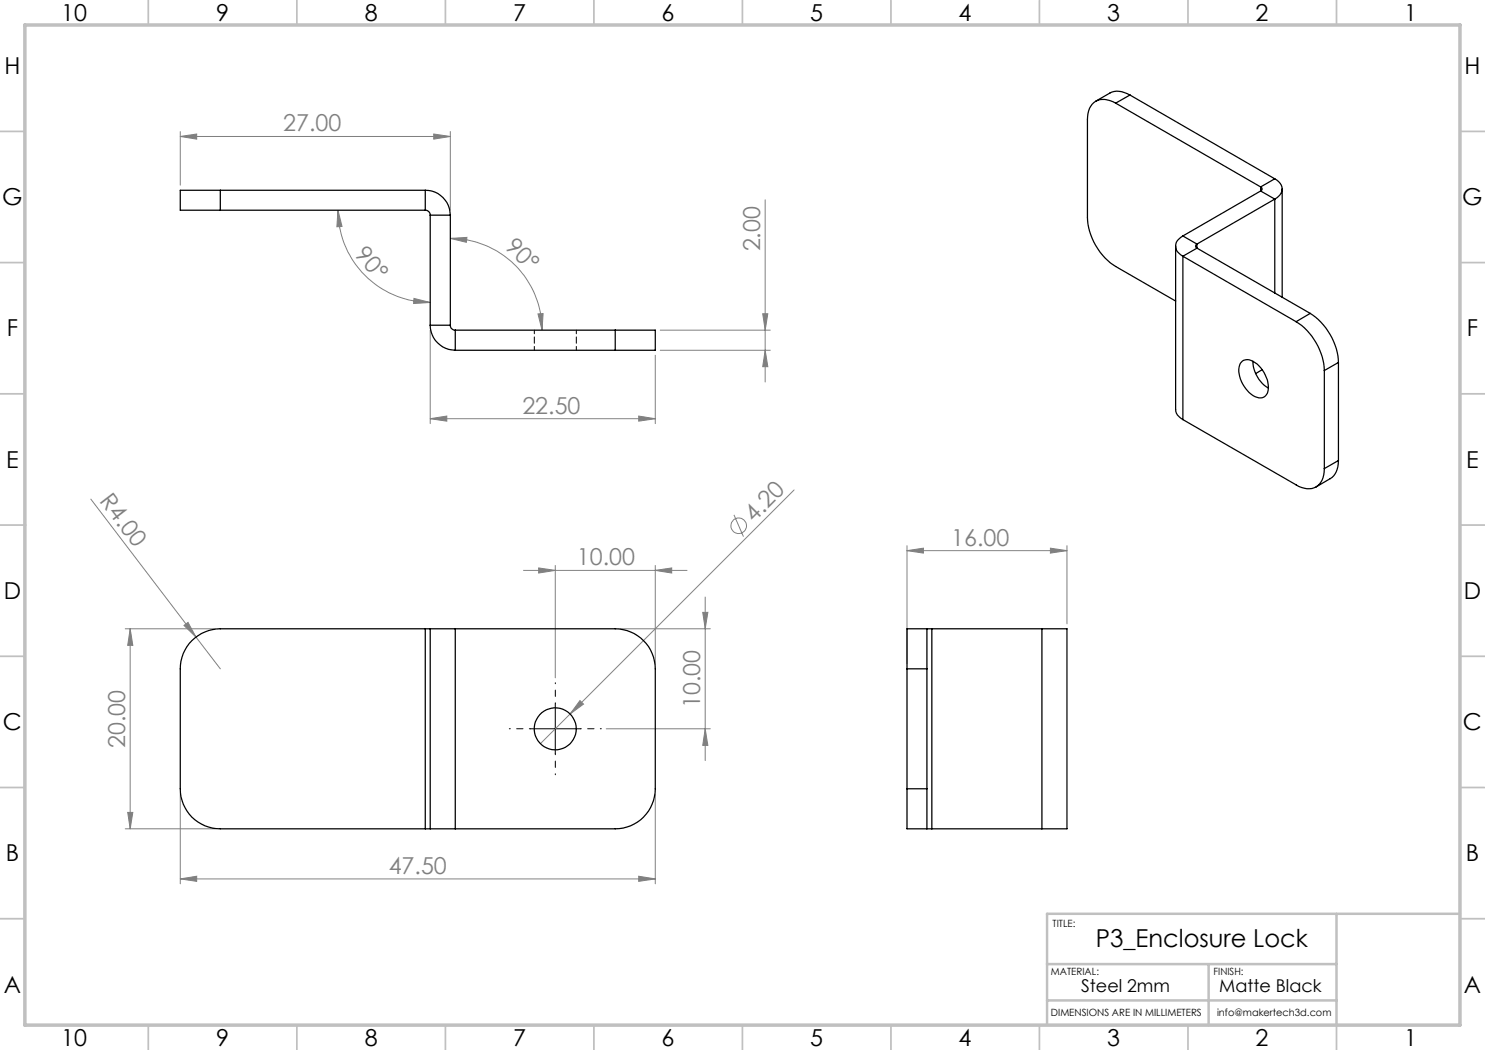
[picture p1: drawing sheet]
<svg xmlns="http://www.w3.org/2000/svg" width="297mm" height="210mm" viewBox="0 0 297 210" stroke-linecap="round" stroke-linejoin="round" font-family="sans-serif">
<g fill="none" stroke="#808080" stroke-width=".2">
<path d="M36.1 27.3l3.2-.5v1zM36.1 26.3v10.7M36.1 27.3h54M86.7 26.8l3.4 .5-3.4 .5zM90.1 26.3v15.7M153 40v36.4M67.6 42l.8 3.3-1 .1zM67.6 42a18.5 18.5 0 0 0 18.4 18.5M82.8 59.7l3.2 .8-3.3 .2zM90.1 47.7l3.3-.2-.1 1zM90.1 47.7a18.4 18.4 0 0 1 18.3 18.3M86 66v18.7"/>
<path d="M107.6 62.8l1-.1-.2 3.3zM131.1 71v13.7M132 66h22.1M132 70.1h22.1M152.5 62.8h1.1l-.6 3.2zM153 70.1l.6 3.2h-1.1zM18.2 99.8l21 27.6M86 83.7l3.4-.5v1zM86 83.7h45.1M127.7 83.2l3.4 .5-3.4 .5zM158.8 98l-50.7 50.7M104.7 114.1h32.7"/>
<path d="M107.7 113.6l3.4 .5-3.4 .5zM111.1 113.1v22.5M131.1 114.1l3.2-.5v1zM131.1 113.1v19.7M141 119.4v32.7M146.8 103l1.9 4.3M181.4 110.1l3.3-.5v1zM181.4 109.1v23.7M181.4 110.1h32M210.1 109.6l3.3 .5-3.3 .5zM213.4 109.1v15.7M25 125.8h18"/>
<path d="M26 125.8v40M26 125.8l.6 3.3h-1.1zM36.8 125.1l.8-.6 1.6 2.9zM39.2 127.4l4.9 6.4M124 125.8h18.1M140.5 122.5h1.1l-.6 3.3zM36.1 158.8v18M116 140.1l.7 .7-2.7 2zM121.2 145.8h20.9M131.1 158.8v18M141 145.8l.6 3.3h-1.1zM25 165.8h18"/>
<path d="M25.5 162.5h1.1l-.6 3.3zM36.1 175.8l3.2-.5v1zM36.1 175.8h95M127.7 175.3l3.4 .5-3.4 .5z"/>
<circle cx="147.7" cy="105.2" r="1.55"/>
</g>
<path d="M106.1 145.8h-4.2M111.1 140.8v-4.2M111.1 150.8v4.2M116.1 145.8h4.2" fill="none" stroke="#000" stroke-width=".2" stroke-dasharray="15.2 1.3 1.3 1.3" stroke-dashoffset="15"/>
<path d="M106 145.8h10.1M111.1 140.8v10" fill="none" stroke="#000" stroke-width=".2"/>
<g fill="none" stroke="#c0c0c0" stroke-width=".35">
<path d="M29.7 0v5M59.4 0v5M89.1 0v5M118.8 0v5M148.5 0v5M178.2 0v5M207.9 0v5M237.6 0v5M267.3 0v5M0 26.3h5M292 26.3h5M0 52.5h5"/>
<path d="M292 52.5h5M0 78.8h5M292 78.8h5M0 105h5M5 105h.1M292 105h.1M292 105h5M0 131.3h5M292 131.3h5M0 157.5h5M292 157.5h5M0 183.8h5"/>
<path d="M292 183.8h5M29.7 205v5M59.4 205v5M89.1 205v5M118.8 205v5M148.5 205h.1M148.5 205v5M178.2 205v5M207.9 205v5M237.6 205v5M267.3 205v5"/>
</g>
<path d="M209.4 192.8h57.9M241.7 192.8v12.2M267.3 182.8v22.2M292 182.8h-82.6v22.2M209.4 200.1h57.9" fill="none" stroke="#c0c0c0" stroke-width=".5"/>
<path d="M5 5h287v200h-287z" fill="none" stroke="#c0c0c0" stroke-width=".7"/>
<g fill="#808080">
<path d="M36.8 125.1l.8-.6 1.6 2.9z"/>
<path d="M116 140.1l.7 .7-2.7 2z"/>
<path d="M107.6 62.8l1-.1-.2 3.3zM90.1 47.7l3.3-.2-.1 1z"/>
<path d="M36.1 175.8l3.2-.5v1zM127.7 175.3l3.4 .5-3.4 .5zM107.7 113.6l3.4 .5-3.4 .5zM131.1 114.1l3.2-.5v1zM181.4 110.1l3.3-.5v1zM210.1 109.6l3.3 .5-3.3 .5z"/>
<path d="M127.7 83.2l3.4 .5-3.4 .5zM86 83.7l3.4-.5v1zM86.7 26.8l3.4 .5-3.4 .5zM36.1 27.3l3.2-.5v1z"/>
<path d="M140.5 122.5h1.1l-.6 3.3zM141 145.8l.6 3.3h-1.1z"/>
<path d="M26 125.8l.6 3.3h-1.1zM25.5 162.5h1.1l-.6 3.3zM152.5 62.8h1.1l-.6 3.2zM153 70.1l.6 3.2h-1.1z"/>
<path d="M67.6 42l.8 3.3-1 .1zM82.8 59.7l3.2 .8-3.3 .2z"/>
</g>
<g fill="none" stroke="#000" stroke-width=".25">
<path d="M226 19a4.1 4.1 0 0 0-4-.4l-2.9 1.6M226 19l-2.9 1.6M226 19l29 16.8M44.1 38.1h-8v3.9h8M44.1 38.1v3.9M44.1 38.1h41M85.1 38.1a5 5 0 0 1 5 4.9M85.1 38.1v3.9M223.1 20.6a3.5 3.5 0 0 0-4.9 .6l-.6 1.5-.1 1.2v19.6a12.4 12.4 0 0 0 5.6 9.8l12 6.9M223.1 20.6l29 16.8M252.1 37.4a.43 .43 0 0 1 .3 .4 .43 .43 0 0 1-.3 .4M252.1 38.2l2.9 1.6"/>
<path d="M252.1 38.2l-15.5 9M252.1 37.4v.8M255 35.8a2.1 2.1 0 0 1 1 3.1l-1 .9M255 39.8l-15.6 9M255 39.8v18.8M255 35.8l-2.9 1.6M256.4 37.8v21.7M44.1 42h41M85.1 42a.96 .96 0 0 1 .9 1M86 43v22M86 43h4.1M90.1 43v22"/>
<path d="M235.1 49.2v32.7a2.32 2.32 0 0 0 1.5 2M236.6 47.2a2.1 2.1 0 0 0-1.1 3.1l1.1 1M236.6 51.3v32.6M236.6 51.3l22.6 13M236.6 47.2l2.8 1.6M239.4 48.8a.43 .43 0 0 0-.3 .4 .43 .43 0 0 0 .3 .4M239.4 49.6l-2.8 1.7M239.4 49.6l22.6 13.1M239.4 48.8v.8M86 65a5.1 5.1 0 0 0 5.1 5.1M86 65h4.1M90.1 65a.96 .96 0 0 0 1 1"/>
<path d="M91.1 66v4.1M91.1 70.1h31.9M91.1 66h31.9M123 66h8.1v4.1h-8.1M123 66v4.1M248.3 72.4a1.96 1.96 0 0 1 2.7 .1 6 6 0 0 1 2.5 6.2 1.67 1.67 0 0 1-2.5 .6 6.3 6.3 0 0 1-3.2-5.9zM250.6 72.2a6.7 6.7 0 0 0 3.1 5.4M252.4 73.9l-1.3 .8M259.2 64.3a12.4 12.4 0 0 1 5.7 9.8M262 62.7a12.6 12.6 0 0 1 5.7 9.8M262 62.7l-2.8 1.6M264.9 74.1v19.6"/>
<path d="M267.7 72.5l-2.8 1.6M267.7 72.5v19.6M236.6 83.9l22.6 13.1a3.5 3.5 0 0 0 5-.6l.6-1.5 .1-1.2M267.7 92.1a3.9 3.9 0 0 1-1.7 3.6l-2.8 1.7M267.7 92.1l-2.8 1.6M85.1 125.8h.9M85.1 125.8h-41a8 8 0 0 0-8 8v24a8 8 0 0 0 8 8h41M85.1 125.8v40M86 125.8h5.1M86 125.8v40M91.1 125.8h31.9a8.1 8.1 0 0 1 8.1 8v24a8 8 0 0 1-8.1 8h-31.9M91.1 125.8v40"/>
<path d="M181.4 133.8h4M181.4 133.8v24M185.4 125.8h-4v8M185.4 125.8v8M185.4 125.8h1M185.4 133.8v24M186.4 125.8h22M186.4 125.8v40M208.4 125.8h5v40h-5M208.4 125.8v40M181.4 157.8v8h4M181.4 157.8h4"/>
<path d="M185.4 157.8v8M85.1 165.8h.9M86 165.8h5.1M185.4 165.8h1M186.4 165.8h22"/>
<circle cx="111" cy="145.8" r="4.2"/>
</g>
<path d="M106.9 66v4M115.3 70v-4" fill="none" stroke="#000" stroke-width=".2" stroke-dasharray="1.3 .6" stroke-dashoffset=".5"/>
<text font-size="4.9" x="219.2" y="189.4">P3_Enclosure Lock</text>
<g font-size="4.7">
<text x="12.2" y="4.2">10</text>
<text x="43.2" y="4.2">9</text>
<text x="72.9" y="4.2">8</text>
<text x="102.6" y="4.2">7</text>
<text x="132.3" y="4.2">6</text>
<text x="162" y="4.2">5</text>
<text x="191.7" y="4.2">4</text>
<text x="221.4" y="4.2">3</text>
<text x="251.1" y="4.2">2</text>
<text x="280.8" y="4.2">1</text>
<text x=".9" y="14.8">H</text>
<text x="292.9" y="14.8">H</text>
<text x=".5" y="41">G</text>
<text x="292.4" y="41">G</text>
<text x="1.4" y="67.3">F</text>
<text x="293.4" y="67.3">F</text>
<text x="1.2" y="93.5">E</text>
<text x="293.2" y="93.5">E</text>
<text x=".8" y="119.8">D</text>
<text x="292.8" y="119.8">D</text>
<text x=".6" y="146">C</text>
<text x="292.6" y="146">C</text>
<text x="1.2" y="172.3">B</text>
<text x="293.2" y="172.3">B</text>
<text x=".8" y="198.5">A</text>
<text x="292.8" y="198.5">A</text>
<text x="12.2" y="209.2">10</text>
<text x="43.2" y="209.2">9</text>
<text x="72.9" y="209.2">8</text>
<text x="102.6" y="209.2">7</text>
<text x="132.3" y="209.2">6</text>
<text x="162" y="209.2">5</text>
<text x="191.7" y="209.2">4</text>
<text x="221.4" y="209.2">3</text>
<text x="251.1" y="209.2">2</text>
<text x="280.8" y="209.2">1</text>
</g>
<g font-size="4.7" fill="#808080">
<text x="56.6" y="26.3">27.00</text>
<text x="70.7" y="51.1" transform="rotate(48 70.7 51.1)">90°</text>
<text x="100.8" y="49.5" transform="rotate(43 100.8 49.5)">90°</text>
<text x="152.1" y="50.3" transform="rotate(-90 152.1 50.3)">2.00</text>
<text x="104.5" y="82.7">22.50</text>
<text x="19.8" y="100.2" transform="rotate(53 19.8 100.2)">R4.00</text>
<text x="150.8" y="104.5" transform="rotate(-45 150.8 104.5)">4.20</text>
<text x="115.4" y="113.1">10.00</text>
<text x="190.3" y="109.1">16.00</text>
<text x="140.1" y="141.6" transform="rotate(-90 140.1 141.6)">10.00</text>
<text x="25.1" y="149.6" transform="rotate(-90 25.1 149.6)">20.00</text>
<text x="77.7" y="174.7">47.50</text>
</g>
<g font-size="3.5">
<text x="216.2" y="198.3">Steel 2mm</text>
<text x="243.9" y="198.3">Matte Black</text>
</g>
<g font-size="2">
<text x="210.5" y="185.4">TITLE:</text>
<text x="210.2" y="195">MATERIAL:</text>
<text x="242.7" y="195">FINISH:</text>
<text x="210.2" y="203.2">DIMENSIONS ARE IN MILLIMETERS</text>
<text x="243.4" y="203.2">info@makertech3d.com</text>
</g>
</svg>
